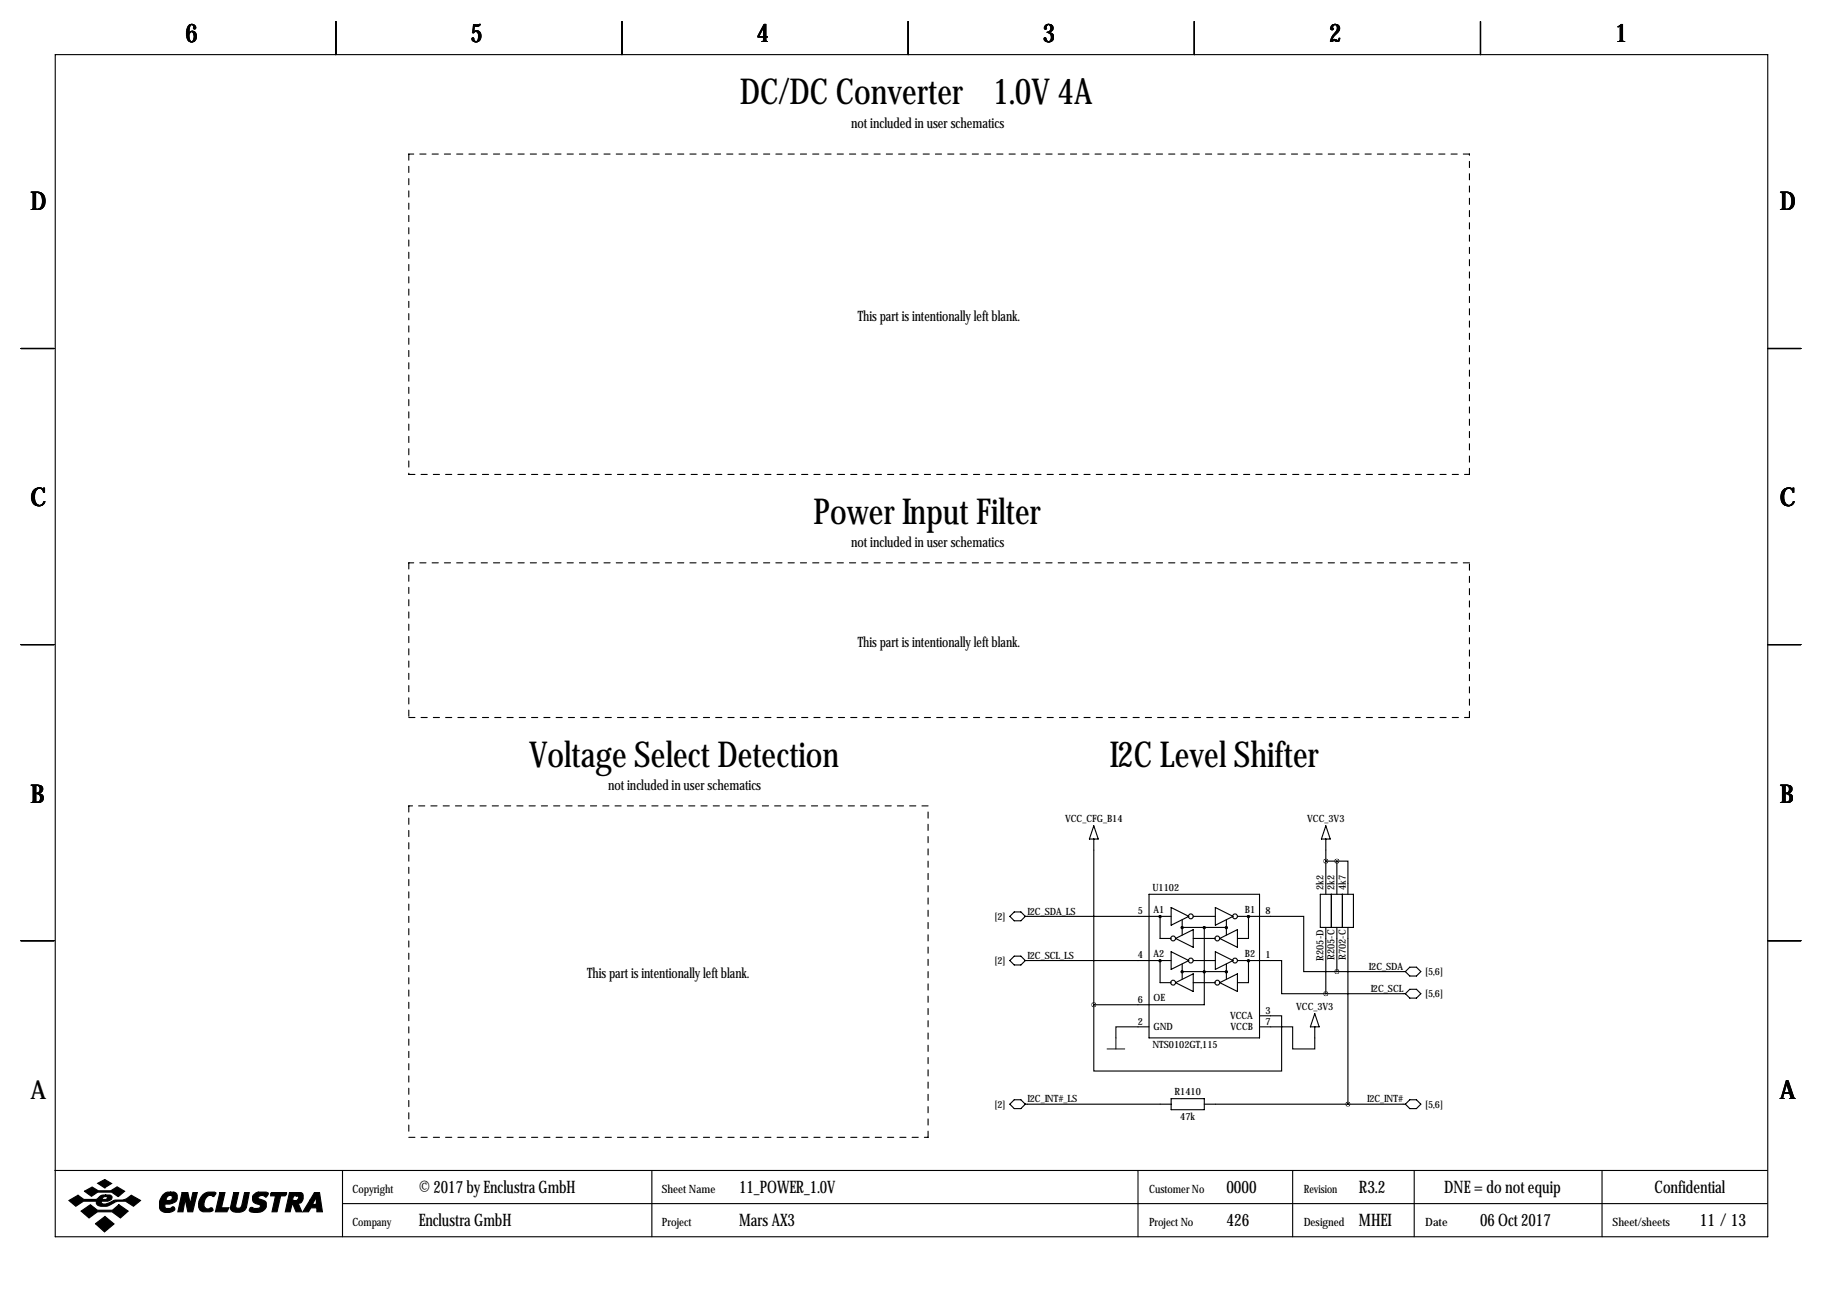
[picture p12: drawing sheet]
<svg xmlns="http://www.w3.org/2000/svg" width="419mm" height="297mm" viewBox="0 0 419 297" stroke-linecap="round" stroke-linejoin="round" font-family="sans-serif">
<g fill="none" stroke="#000" stroke-width=".25">
<path d="M12.7 12.6h393.7v271.7h-393.7zM77.2 4.9v7.7M143 4.9v7.7M208.8 4.9v7.7M274.6 4.9v7.7M340.4 4.9v7.7M4.8 80.1h7.6M406.4 80.1h7.6M4.8 148.2h7.6M406.4 148.2h7.6M251.5 192.9v38.1M251.5 189.9l1 3h-2.1z"/>
<path d="M304.8 192.9v12.7M304.8 189.9l1 3h-2zM304.8 198h2.5M307.3 198h2.6v7.6M307.3 198v7.6M4.8 216.3h7.6M232.2 210.7l1-1h1.5l1 1-1 1h-1.5zM235.7 210.7h33.5M264.2 205.6h25.4v33h-25.4zM266.7 210.7v5.1h2.5M269.2 208.6l4.1 2.1-4.1 2zM269.2 218.8l4.1 2-4.1 2.1z"/>
<path d="M270.3 215.8l4-2.1v4.1zM271.8 211.4v3.6M271.8 213.2h10.1M274.3 210.7h5.1M274.3 215.8h5.1M276.9 213.2v17.8h-25.4M279.4 208.6l4.1 2.1-4.1 2zM279.4 218.8l4.1 2-4.1 2.1zM280.4 215.8l4.1-2.1v4.1zM281.9 211.4v3.6M284.5 210.7h15.2v12.7h7.6M287 210.7v5.1h-2.5"/>
<path d="M303.5 205.6h7.6v7.6h-7.6zM304.8 213.2v15.3M306.1 205.6v7.6M307.3 213.2v10.2M308.6 205.6v7.6M309.9 213.2v40.7M406.4 216.3h7.6M232.2 220.8l1-1h1.5l1 1-1 1.1h-1.5zM235.7 220.8h33.5M251.5 231v15.2h43.1v-12.7h-5M264.2 236.1h-7.7v2.5M266.7 220.8v5.1h2.5"/>
<path d="M270.3 225.9l4-2v4.1zM271.8 221.6v3.6M271.8 223.4h10.1M274.3 220.8h5.1M274.3 225.9h5.1M280.4 225.9l4.1-2v4.1zM281.9 221.6v3.6M284.5 220.8h10.1v7.7h10.2M287 220.8v5.1h-2.5M289.6 236.1h7.6v5.1h5.1v-5.1M302.3 233l1 3.1h-2.1zM304.8 228.5h18.3"/>
<path d="M307.3 223.4h15.8M324.1 222.4h1.5l1 1-1 1h-1.5l-1-1zM324.1 227.4h1.5l1 1.1-1 1h-1.5l-1-1zM232.2 253.9l1-1.1h1.5l1 1.1-1 1h-1.5zM235.7 253.9h33.5M269.2 252.6h7.7v2.5h-7.7zM276.9 253.9h46.2M324.1 252.8h1.5l1 1.1-1 1h-1.5l-1-1zM12.6 269.1h393.7M78.7 269.1v15.2M78.7 276.7h327.6M149.9 269.1v15.2"/>
<path d="M261.6 269.1v15.2M297.2 269.1v15.2M325.1 269.1v15.2M368.3 269.1v15.2"/>
<circle cx="266.6" cy="210.7" r=".15"/>
<circle cx="266.7" cy="210.7" r=".25"/>
<circle cx="269.7" cy="215.8" r=".56"/>
<circle cx="271.7" cy="213.2" r=".15"/>
<circle cx="271.8" cy="213.3" r=".25"/>
<circle cx="273.8" cy="210.7" r=".56"/>
<circle cx="276.8" cy="213.2" r=".15"/>
<circle cx="276.9" cy="213.3" r=".25"/>
<circle cx="279.9" cy="215.8" r=".56"/>
<circle cx="281.9" cy="213.2" r=".15"/>
<circle cx="281.9" cy="213.3" r=".25"/>
<circle cx="283.9" cy="210.7" r=".56"/>
<circle cx="287" cy="210.7" r=".15"/>
<circle cx="287" cy="210.7" r=".25"/>
<circle cx="266.6" cy="220.8" r=".15"/>
<circle cx="266.7" cy="220.9" r=".25"/>
<circle cx="269.7" cy="225.9" r=".56"/>
<circle cx="271.7" cy="223.4" r=".15"/>
<circle cx="271.8" cy="223.4" r=".25"/>
<circle cx="273.8" cy="220.8" r=".56"/>
<circle cx="276.8" cy="223.4" r=".15"/>
<circle cx="276.9" cy="223.4" r=".25"/>
<circle cx="279.9" cy="225.9" r=".56"/>
<circle cx="281.9" cy="223.4" r=".15"/>
<circle cx="281.9" cy="223.4" r=".25"/>
<circle cx="283.9" cy="220.8" r=".56"/>
<circle cx="287" cy="220.8" r=".15"/>
<circle cx="287" cy="220.9" r=".25"/>
</g>
<g fill="#000" stroke="#000" stroke-width=".25">
<path d="M15.8 276l2.1-1.2 1.4 1h2.8l.3-.2a1.77 1.77 0 0 1 1.9-.9v.4l-.6 .2-.2 .5h.9l.3-.6-.4-.1v-.4h.9a.59 .59 0 0 1 .6 .7l-.2 .4-.8 .4h-1.4l-.1 .1 .1 .4a3.2 3.2 0 0 0 2.7-.7l.3-.1a4 4 0 0 0 3.8-1.1l2.1 1.2-1.6 1.3a4 4 0 0 0-5.5-.2 2.66 2.66 0 0 1-2.9-.2l-.1-.7h-3l-1.8 1.1zM19.4 273.9l1.8-1 1.4 .9h2.9l1.4-.9 1.8 1-1.5 1.2-1.5-1h-3.2l-1.5 .9zM22.5 272l1.6-.8 1.6 .9-1.6 1zM18.6 278.4l2.2-1.4 1.6 1.2h3.5l1.4-1.2 2.2 1.4-1.8 1.6-1.9-1.4h-3.4l-1.9 1.4zM37.4 274.7a1.75 1.75 0 0 1 1.8-.6v.7a.82 .82 0 0 0-.8 1.2h.6a.6 .6 0 0 0 .6-.5 .6 .6 0 0 0-.4-.7v-.7h.8l.5 .3a1.61 1.61 0 0 1 0 1.7 1.61 1.61 0 0 1-1.5 .7h-1v.9l.2 .1h.9l.7-.4 .4 .4a1.06 1.06 0 0 1-1.3 1 1.82 1.82 0 0 1-2.2-1.1 3.5 3.5 0 0 1 .7-3zM41.9 274.2h1.3l.5 2.6 .6-2.6h1.1l-1.1 4.4h-1.1l-.6-2.9-.5 2.9h-1.2zM46.7 274.6a2.78 2.78 0 0 1 2.9-.4l-.4 .9a1.32 1.32 0 0 0-2.1 .8l-.2 .8a.98 .98 0 0 0 1.1 1.2 .55 .55 0 0 1 .6-.2 .55 .55 0 0 1 .4 .6l-.7 .3-1.8-.1a1.79 1.79 0 0 1-.8-2.3zM50.5 274.2h1.2l-.8 3.5h1.7l-.4 .9h-2.7zM53.7 274.2h1.2l-.7 3.1a.73 .73 0 0 0 .7 .5 .73 .73 0 0 0 .7-.6l.6-3h1.1l-.7 3.4a2.28 2.28 0 0 1-3.6 .4v-.4zM58.3 274.7l.8-.6h2.1l.5 .2v.2l-.6 .7a.96 .96 0 0 0-1-.4 .96 .96 0 0 0-.8 .6l1.7 .8a1.71 1.71 0 0 1-.1 1.8 1.71 1.71 0 0 1-1.7 .8l-1.4-.2a.51 .51 0 0 1-.4-.7 .51 .51 0 0 1 .8-.2l1 .1a.52 .52 0 0 0 .6-.2 .52 .52 0 0 0-.2-.7 1.39 1.39 0 0 1-1.4-.6 1.39 1.39 0 0 1 .1-1.6zM62.2 274.4l.2-.2h3.5l-.1 .4-.3 .3h-1l-.8 3.7h-1.2l.8-3.7h-1.1zM66.5 274.2h1.7v.7h-.7l-.2 1.1h.9l.3-.3a.44 .44 0 0 0 .1-.5 .44 .44 0 0 0-.4-.3v-.7h1l.3 .2 .2 .3v.9a1.03 1.03 0 0 1-1.2 1l.9 2h-1.3l-.8-1.8h-.1l-.5 1.8h-1.1z"/>
<path d="M72.3 274.2h1.2l.6 4.4h-1.3v-.9h-1.3l-.6 .9h-1.3l1.7-2.7h1l-.4 .8 .2 .2h.4l.2-.2v-1.5l-.4 .7h-1zM21.9 281.3l2.2-1.6 2.1 1.7-2.2 1.8z"/>
</g>
<path d="M94 35.4v73.7M337.8 35.4h-243.8M94 109.1h243.8M337.8 109.1v-73.7M94 129.4v35.6M337.8 129.4h-243.8M94 165h243.8M337.8 165v-35.6M94 185.3v76.2M213.4 185.3h-119.4M94 261.5h119.4M213.4 261.5v-76.2" fill="none" stroke="#000" stroke-width=".25" stroke-dasharray="1.4 1.4"/>
<path d="M256.5 238.6v2.6M254.5 241.2h4.1" fill="none" stroke="#000" stroke-width=".23"/>
<path d="M251.4 231a.05 .05 0 0 0 .1 0 .05 .05 0 0 0-.1 0zM307.3 198a.05 .05 0 0 0 .1 0 .05 .05 0 0 0-.1 0zM307.3 223.4a.05 .05 0 0 0 .1 0 .05 .05 0 0 0-.1 0zM309.8 253.9a.05 .05 0 0 0 .1 0 .05 .05 0 0 0-.1 0z" fill="#000" stroke="#000" stroke-width="1"/>
<g font-size="8.2">
<text x="170.1" y="24">DC/DC Converter</text>
<text x="228.2" y="24">1.0V 4A</text>
<text x="187" y="120.5">Power Input Filter</text>
<text x="121.6" y="176.4">Voltage Select Detection</text>
<text x="255.2" y="176.4">I2C Level Shifter</text>
</g>
<g font-size="5.9">
<text x="42.7" y="9.8">6</text>
<text x="108.2" y="9.8">5</text>
<text x="174" y="9.8">4</text>
<text x="239.8" y="9.8">3</text>
<text x="305.6" y="9.8">2</text>
<text x="371.3" y="9.8">1</text>
<text x="7" y="48.4">D</text>
<text x="409.2" y="48.4">D</text>
<text x="7" y="116.4">C</text>
<text x="409.2" y="116.4">C</text>
<text x="7" y="184.5">B</text>
<text x="409.2" y="184.5">B</text>
<text x="7" y="252.6">A</text>
<text x="409.2" y="252.6">A</text>
</g>
<g font-size="4">
<text x="96.3" y="274.2">© 2017 by Enclustra GmbH</text>
<text x="169.9" y="274.2">11_POWER_1.0V</text>
<text x="281.9" y="274.2">0000</text>
<text x="312.4" y="274.2">R3.2</text>
<text x="332" y="274.2">DNE = do not equip</text>
<text x="380.4" y="274.2">Confidential</text>
<text x="96.3" y="281.8">Enclustra GmbH</text>
<text x="169.9" y="281.8">Mars AX3</text>
<text x="281.9" y="281.8">426</text>
<text x="312.4" y="281.8">MHEI</text>
<text x="340.3" y="281.8">06 Oct 2017</text>
<text x="390.8" y="281.8">11 / 13</text>
</g>
<g font-size="3.3">
<text x="195.7" y="29.3">not included in user schematics</text>
<text x="197.2" y="73.8">This part is intentionally left blank.</text>
<text x="195.7" y="125.8">not included in user schematics</text>
<text x="197.2" y="148.7">This part is intentionally left blank.</text>
<text x="139.8" y="181.7">not included in user schematics</text>
<text x="135" y="224.9">This part is intentionally left blank.</text>
</g>
<g font-size="2.6">
<text x="81" y="274.2">Copyright</text>
<text x="152.1" y="274.2">Sheet Name</text>
<text x="264.2" y="274.2">Customer No</text>
<text x="299.7" y="274.2">Revision</text>
<text x="81" y="281.8">Company</text>
<text x="152.1" y="281.8">Project</text>
<text x="264.2" y="281.8">Project No</text>
<text x="299.7" y="281.8">Designed</text>
<text x="327.7" y="281.8">Date</text>
<text x="370.7" y="281.8">Sheet/sheets</text>
</g>
<g font-size="2.3">
<text x="244.9" y="189.1">VCC_CFG_B14</text>
<text x="300.5" y="189.1">VCC_3V3</text>
<text x="264.9" y="204.8">U1102</text>
<text x="265.2" y="209.9">A1</text>
<text x="286.2" y="209.9">B1</text>
<text x="304.3" y="204.6" transform="rotate(-90 304.3 204.6)">2k2</text>
<text x="306.8" y="204.6" transform="rotate(-90 306.8 204.6)">2k2</text>
<text x="309.4" y="204.6" transform="rotate(-90 309.4 204.6)">4k7</text>
<text x="228.7" y="211.4">[2]</text>
<text x="236.2" y="210.3">I2C_SDA_LS</text>
<text x="261.6" y="210.2">5</text>
<text x="290.9" y="210.2">8</text>
<text x="228.7" y="221.6">[2]</text>
<text x="236.2" y="220.4">I2C_SCL_LS</text>
<text x="261.6" y="220.3">4</text>
<text x="265.2" y="220.1">A2</text>
<text x="286.2" y="220.1">B2</text>
<text x="290.9" y="220.3">1</text>
<text x="304.3" y="220.8" transform="rotate(-90 304.3 220.8)">R205-D</text>
<text x="306.8" y="220.7" transform="rotate(-90 306.8 220.7)">R205-C</text>
<text x="309.4" y="220.7" transform="rotate(-90 309.4 220.7)">R702-C</text>
<text x="314.7" y="223">I2C_SDA</text>
<text x="327.7" y="224.1">[5,6]</text>
<text x="261.6" y="230.5">6</text>
<text x="265.2" y="230.2">OE</text>
<text x="290.9" y="233">3</text>
<text x="298" y="232.3">VCC_3V3</text>
<text x="315.1" y="228.1">I2C_SCL</text>
<text x="327.7" y="229.2">[5,6]</text>
<text x="261.6" y="235.6">2</text>
<text x="265.2" y="236.8">GND</text>
<text x="282.8" y="234.3">VCCA</text>
<text x="282.9" y="236.8">VCCB</text>
<text x="290.9" y="235.6">7</text>
<text x="264.9" y="240.9">NTS0102GT,115</text>
<text x="270" y="251.8">R1410</text>
<text x="228.7" y="254.6">[2]</text>
<text x="236.2" y="253.5">I2C_INT#_LS</text>
<text x="271.3" y="257.4">47k</text>
<text x="314.3" y="253.5">I2C_INT#</text>
<text x="327.7" y="254.6">[5,6]</text>
</g>
</svg>
